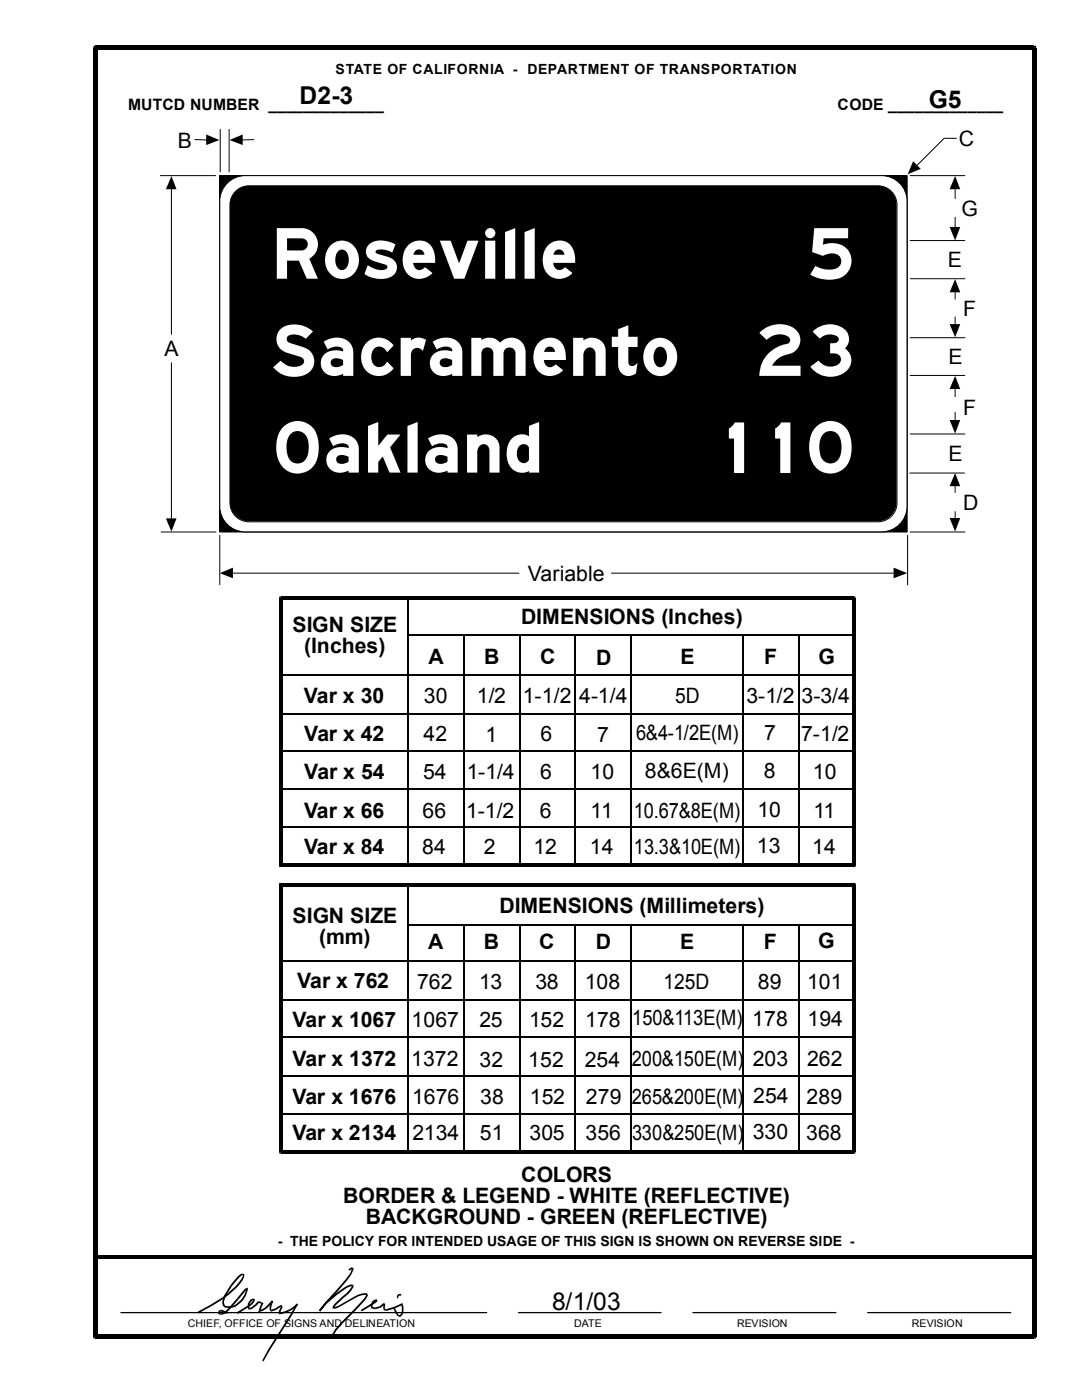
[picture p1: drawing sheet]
<svg xmlns="http://www.w3.org/2000/svg" width="216mm" height="279mm" viewBox="0 0 216 279" stroke-linecap="round" stroke-linejoin="round" font-family="sans-serif">
<g fill="none" stroke="#000" stroke-width=".2">
<path d="M32 35.1h11M34.2 37.6v29.1M38.9 27.9h2.4M43.9 35.1h137.1v71.1h-137.1zM43.9 25.8v8.5M45.7 25.8v8.5M50.6 27.9h-2.3M190.8 27.6h-2.4l-5.5 5.5M181.6 55.6h10.9M190.6 58.2v1.5M34.2 72.4v31.2M181.6 74.9h10.9"/>
<path d="M181.6 67.4h10.9M190.6 63.2v1.7M190.6 77.5v1.7M181.5 94.4h10.9M181.6 86.6h10.9M190.6 82.3v1.7M190.6 96.9v1.4M32.2 106.2h10.9M181.6 106.2h10.9M190.6 102.1v1.4"/>
</g>
<g fill="#000">
<path d="M34.2 35.1l1 2.7h-2.1z" fill-rule="evenodd"/>
<path d="M41.1 26.8l2.7 1.1-2.7 1.1z" fill-rule="evenodd"/>
<path d="M45.8 27.9l2.6-1.1v2.2z" fill-rule="evenodd"/>
<path d="M182.2 32.2l1.5 1.5-2.6 1.1z" fill-rule="evenodd"/>
<path d="M190.6 55.7l1 2.6h-2.1z" fill-rule="evenodd"/>
<path d="M190.6 75l1 2.6h-2.1z" fill-rule="evenodd"/>
<path d="M189.5 64.7h2.1l-1 2.6z" fill-rule="evenodd"/>
<path d="M189.5 83.8h2.1l-1 2.7z" fill-rule="evenodd"/>
<path d="M190.6 94.4l1 2.6h-2.1z" fill-rule="evenodd"/>
<path d="M33.1 103.5h2.1l-1 2.6z" fill-rule="evenodd"/>
<path d="M189.5 103.4h2.1l-1 2.7z" fill-rule="evenodd"/>
</g>
<path d="M43.9 35.1h137.1v71.1h-137.1z" fill="#000"/>
<path d="M45.1 36.9a5.1 5.1 0 0 1 3.8-1.8h127a5.1 5.1 0 0 1 5 5v60.9a5.1 5.1 0 0 1-5 5.1h-127a5.1 5.1 0 0 1-5-5.1v-60.9a5.1 5.1 0 0 1 1.2-3.2z" fill="#fff"/>
<path d="M45.7 36.3a5.1 5.1 0 0 1 3.2-1.2h127a5.1 5.1 0 0 1 5.1 5v61a5.1 5.1 0 0 1-5.1 5.1h-127a5.1 5.1 0 0 1-5-5.1v-61a5.1 5.1 0 0 1 1.8-3.8zM47 38.2a3.8 3.8 0 0 1 2.7-1.1h125.5a3.8 3.8 0 0 1 3.8 3.8v59.4a3.8 3.8 0 0 1-3.8 3.8h-125.5a3.8 3.8 0 0 1-3.8-3.8v-59.4a3.8 3.8 0 0 1 1.1-2.7zM181.6 35.1h10.9M190.6 37.6v2M181.6 48h10.9M190.6 43.3v2.3M43.9 106.8v9.9M46.3 114.4h57.2M122 114.4h56.5M181.1 106.8v10" fill="none" stroke="#000" stroke-width=".2"/>
<g fill="#000">
<path d="M18.6 9.1h.4v.9l.5-.4h-.9zM19 9.1h187.3v.9h-187.3zM206.3 9.1h.5v.5h-.9l.4 .4zM47 38.2a3.8 3.8 0 0 1 2.7-1.1h125.4a3.8 3.8 0 0 1 3.8 3.8v59.3a3.8 3.8 0 0 1-3.8 3.9h-125.4a3.8 3.8 0 0 1-3.8-3.9v-59.3a3.8 3.8 0 0 1 1.1-2.7zM55.7 119h.3v.7l.4-.3h-.7zM56 119h114.3v.7h-114.3zM170.3 119h.4v.4h-.7l.3 .3zM55.7 119.4h.7v53.3h-.7zM55.7 176.2h.3v.7l.4-.4h-.7zM56 172.4h114.3v.7h-114.3zM56 176.2h114.3v.7h-114.3zM55.7 172.7h.7l-.4-.3v.7h-.3z"/>
<path d="M170 119.4h.7v53.3h-.7zM170.3 176.2h.4v.3h-.7l.3 .4zM170.3 172.4l-.3 .3h.7v.4h-.4zM55.7 176.5h.7v53.4h-.7zM56 229.5h114.3v.7h-114.3zM55.7 229.9h.7l-.4-.4v.7h-.3zM170 176.5h.7v53.4h-.7zM170.3 229.5l-.3 .4h.7v.3h-.4zM19 250.5h187.3v.7h-187.3zM48.5 254.3h.3a4.4 4.4 0 0 1-1.6 2.7l-2.7 2.2-.2-.2a13 13 0 0 0 4.1-4.2zM44.3 259l.2 .2zM47.3 259.1l.3 .2z"/>
<path d="M44.2 262.1l.7-.3 2.4-2.7 .3 .2-2.5 2.7-.7 .4zM47.6 254.6l.6-.4 .5 .1v.2l-.3-.1a11.8 11.8 0 0 0-3.7 5.3l.1 .7-.4 .1v-.8a12.9 12.9 0 0 1 3.2-5.1zM48.5 254.3h.3h-.1v.2zM48.9 257.2l.5-.2 .1 .4h-.3l.2-.2-.3 .3-1.5 1.8-.3-.2zM49.2 257.3l.3 .1-.1 .1zM49.8 259.6l.7-.4 .1 .2a1.23 1.23 0 0 0-.7 1.6l-.1 .4-.3-.1-.1-1.1zM50.5 259.2l.1 .2h-.2l.2-.2zM51.4 259.8l.2-.1-.1 .3h.1zM51.6 259.7l.6 .1v.4l-.7-.2zM52.2 259.8l.1 .1-.2 .3zM52.3 259.9l.3 .2-.6 1.5-.4-.1 .3-.8 .3-.5h-.1zM54.2 259.6l.3 .1-.3-.1 .2 .2z"/>
<path d="M54.2 259.6l.3 .1-.4 1.4 .2 .4-.3 .2-.2-.6zM69.5 253.3l.7-.4 .3 .2v.3h-.3v-.3l.1 .1-.5 .4zM70.4 256.4h.1v.1h-.3l.2 .2zM70.2 253.3l.3 .1-.4 .9-.8 1.1-5.4 6.3-.2-.2 5.4-6.3 .7-1zM70.2 253.3l.3 .1zM70.2 256.5h.3v.4l-1.1 1.4-2.3 2.1-.4 .6h-.3v-.1a7.8 7.8 0 0 1 2.8-2.8l1-1.3zM73.1 258.1l-.1 .3zM73.1 258.1l.2 .1 .1 .4-.5 .8-2 2.2a18.9 18.9 0 0 0-4.4 4.9l-.3-.1 .7-1.1 5.7-6.1 .5-.7zM74.8 259.3h.2l.1 .3zM74.3 259.8l.5-.5 .3 .3a1.08 1.08 0 0 0-.8 1.3h.6v.4l-.8-.2-.1-.7zM79.2 258.5l.3 .2-.1 .5-.2-.2zM79.2 258.5l.4-.3h.4l.1 .4h-.4l-.2 .1z"/>
<path d="M79.2 258.5l.3 .2zM18.6 9.6h.9v257.1h-.9zM18.6 266.7h.9l-.5-.4v.8h-.4zM19 266.3h187.3v.8h-187.3zM39.5 261.8l4.8-2.8 .2 .2-5 2.9zM44.2 261.4l1.3 .5-.1 .3-1.3-.5zM44.2 261.4l-.1 .3zM43.7 261.5l.5-.1v.3l-.4 .2 .1 .1 .4 .1v.3l-.7-.1-.1-.4zM44.2 262.1l.2 .3zM44.4 260.5l.3-.2 .1 .1zM44.7 260.3a2 2 0 0 0 2.7-.3l.8-.7 .6-.9 .4-1.1 .2 .2a4.6 4.6 0 0 1-3.3 3.5l-1.2-.1-.4-.3zM47.2 262l2.2-1.4 .2 .3-2.2 1.3z"/>
<path d="M50.6 259.2l.3 .1-.2 .5-1.1 1.1-.2-.3 1.2-1.1-.2-.1zM49.4 260.6l.2 .3zM49.9 261l.1 .4h-.2zM49.9 261l1.1-.7 .2 .2-1.2 .9zM51.4 259.8l.2 .2-.4 .5-.2-.2zM51 260.3l.2 .2zM51.6 261.5l.4 .1-.2-.1 .1 .3-.4 .1zM51.8 261.5l1.4-.7 .1 .3-.9 .5-.5 .2zM54.2 259.6l.2 .2-1.1 1.3-.3-.2zM53 260.9l.2-.1 .1 .3zM54.2 261.4l.1 .3-.2 .1zM54.2 261.4l1.9-1 .1 .4-1.2 .7-.7 .2z"/>
<path d="M56 262l-.1 .3zM56 262a5.6 5.6 0 0 0 3.2-1.8l.2 .2a6.1 6.1 0 0 1-3.4 1.9zM56.1 260.4l.2 .2-.3 .1 .2 .1zM56 260.7l.3-.1 .1 .3-.5 1.1v.3l-.3-.1v-.4l.4-.9zM59.2 260.2l.2 .2zM59.2 260.2l.2 .1-1.2 2.3-4.4 7-1.2 2.1-.3-.2 1.2-2.2zM64.9 260l2-1.8 2-1.4 .9-.4h.6v.3h-.5a18 18 0 0 0-6 5l-.2-.2zM63.7 261.5l.2 .2zM66.5 260.9v.3h-.1v-.2h.3zM66.5 260.9l1.1-.4 3.8-2.1 1.7-.3v.3l-1.6 .3-4.4 2.4-.6 .1zM72 261.5l3-2 .3 .1h-.3v-.3h.3v.5l-.7 .5-2.4 1.4zM74.9 260.9l.9-.2 .7-.6 .2 .3-.7 .5-.5 .2-.6 .2z"/>
<path d="M74.9 260.9v.4zM76.6 259.9l.1 .2-.2 .3h.2l-.2-.3zM76.7 260.1l.2 .3-.1 .8 .2 .1v.3l-.5-.1v-1.1zM77 261.3l.1 .3h-.1zM77 261.3l1.7-.5 1.5-.7 .1 .3-1.5 .7-1.7 .5zM78.5 261.2l.2-.2 .8 1.4 .4 .2-.1 .2-.5-.2zM79.7 262.6h.2l-.1 .2v.1l.1-.1zM80.2 260.1l.1-.1v.3l-.3 .1h.3zM80 260.3h.3a2.32 2.32 0 0 1-.4 2.5l-.2-.2a1.89 1.89 0 0 0 .3-2.3zM205.9 9.6h.9v257.1h-.9zM206.3 266.3l-.4 .4h.9v.4h-.5z"/>
</g>
<g fill="#000">
<path d="M190.6 35.1l1 2.7h-2.1z" fill-rule="evenodd"/>
<path d="M189.5 45.3h2.1l-1 2.7z" fill-rule="evenodd"/>
<path d="M43.9 114.4l2.6-1.1v2.1z" fill-rule="evenodd"/>
<path d="M178.3 113.3l2.7 1.1-2.7 1z" fill-rule="evenodd"/>
</g>
<g fill="none" stroke="#000" stroke-width=".34">
<path d="M81.4 119.4v53.2M56.2 134.8h114.2M81.4 126.7h88.9M92.6 126.7v45.9M103.7 126.7v45.9M114.8 126.7v45.9M126 126.7v45.9M148.3 126.8v45.8M159.3 126.7v45.9M56 142.4h114.3M56 149.9h114.3M56 157.5h114.3"/>
<path d="M56 165.1h114.3M81.4 176.5v53.3M55.9 199.5h114.3M56 191.8h114.3M81.4 184.6h88.9M92.6 184.6v45.2M103.7 184.6v45.2M114.8 184.6v45.2M126 184.6v45.2M148.3 184.7v45.1M159.3 184.6v45.2M56 207h114.3"/>
<path d="M56 214.8h114.3M56 222.3h114.3"/>
</g>
<path d="M24.1 262h73M103.5 262h28.4M138.3 262h28.5M173.1 262h28.6" fill="none" stroke="#000" stroke-width=".25"/>
<g font-size="15.2" fill="#fff">
<text x="54" y="55.6">Roseville</text>
<text x="160.7" y="55.8">5</text>
<text x="54.1" y="75">Sacramento</text>
<text x="150.5" y="75">23</text>
<text x="54.3" y="94.3">Oakland</text>
<text x="142.1" y="94.4">110</text>
</g>
<g font-size="4.9">
<text x="59.8" y="20.7">D2 3</text>
<text x="66.1" y="20.7">-</text>
<text x="185.3" y="21.5">G5</text>
<text x="110.2" y="261.4">8/1/03</text>
</g>
<g font-size="4.2">
<text x="35.5" y="29.5">B</text>
<text x="191.3" y="29.2">C</text>
<text x="191.9" y="43.1">G</text>
<text x="189.1" y="53.3">E</text>
<text x="192.2" y="63.2">F</text>
<text x="32.9" y="71">A</text>
<text x="189.2" y="72.6">E</text>
<text x="192.2" y="82.8">F</text>
<text x="189.2" y="92">E</text>
<text x="192.2" y="101.9">D</text>
<text x="105.3" y="116">Variable</text>
<text x="104" y="124.6">DIMENSIONS (Inches)</text>
<text x="58.3" y="126.2">SIGN SIZE</text>
<text x="60.7" y="130.4">(Inches)</text>
<text x="85.5" y="132.6">A</text>
<text x="96.6" y="132.6">B</text>
<text x="107.8" y="132.6">C</text>
<text x="119" y="132.7">D</text>
<text x="135.8" y="132.6">E</text>
<text x="152.5" y="132.6">F</text>
<text x="163.3" y="132.5">G</text>
<text x="60.6" y="140.2">Var x 30</text>
<text x="84.6" y="140.2">30</text>
<text x="95.2" y="140.3">1/2</text>
<text x="104.3" y="140.3">1-1/2</text>
<text x="115.6" y="140.3">4-1/4</text>
<text x="134.7" y="140.3">5D</text>
<text x="148.9" y="140.3">3-1/2</text>
<text x="159.9" y="140.3">3-3/4</text>
<text x="60.7" y="147.9">Var x 42</text>
<text x="84.5" y="147.9">42</text>
<text x="96.9" y="148">1</text>
<text x="107.9" y="147.9">6</text>
<text x="119.1" y="148">7</text>
<text x="126.9" y="147.7">6&amp;4-1/2E(M)</text>
<text x="152.5" y="147.7">7</text>
<text x="159.9" y="147.9">7-1/2</text>
<text x="60.7" y="155.4">Var x 54</text>
<text x="84.4" y="155.4">54</text>
<text x="93.1" y="155.5">1-1/4</text>
<text x="107.8" y="155.5">6</text>
<text x="117.9" y="155.5">10</text>
<text x="128.7" y="155.4">8&amp;6E(M)</text>
<text x="152.4" y="155.4">8</text>
<text x="162.2" y="155.4">10</text>
<text x="60.7" y="163.2">Var x 66</text>
<text x="84.3" y="163.2">66</text>
<text x="93" y="163.2">1-1/2</text>
<text x="107.7" y="163.2">6</text>
<text x="117.9" y="163.2">11</text>
<text x="126.5" y="163.2">10.67&amp;8E(M)</text>
<text x="151.1" y="163.1">10</text>
<text x="162.3" y="163.2">11</text>
<text x="60.7" y="170.3">Var x 84</text>
<text x="84.2" y="170.3">84</text>
<text x="96.5" y="170.4">2</text>
<text x="106.4" y="170.3">12</text>
<text x="117.7" y="170.4">14</text>
<text x="126.5" y="170.4">13.3&amp;10E(M)</text>
<text x="151" y="170.2">13</text>
<text x="162.1" y="170.3">14</text>
<text x="58.3" y="184.1">SIGN SIZE</text>
<text x="99.7" y="182.3">DIMENSIONS (Millimeters)</text>
<text x="63.7" y="188.4">(mm)</text>
<text x="85.4" y="189.3">A</text>
<text x="96.5" y="189.3">B</text>
<text x="107.6" y="189.3">C</text>
<text x="118.9" y="189.4">D</text>
<text x="135.7" y="189.3">E</text>
<text x="152.4" y="189.3">F</text>
<text x="163.2" y="189.2">G</text>
<text x="59.3" y="197.3">Var x 762</text>
<text x="83.2" y="197.4">762</text>
<text x="95.6" y="197.4">13</text>
<text x="106.8" y="197.4">38</text>
<text x="116.7" y="197.4">108</text>
<text x="132.4" y="197.4">125D</text>
<text x="151.2" y="197.4">89</text>
<text x="161" y="197.4">101</text>
<text x="58.3" y="204.9">Var x 1067</text>
<text x="82.1" y="204.9">1067</text>
<text x="95.7" y="205">25</text>
<text x="105.6" y="204.9">152</text>
<text x="116.8" y="205">178</text>
<text x="126.2" y="204.6">150&amp;113E(M)</text>
<text x="150.1" y="204.7">178</text>
<text x="161.1" y="204.8">194</text>
<text x="58.3" y="212.8">Var x 1372</text>
<text x="82" y="212.8">1372</text>
<text x="95.7" y="212.9">32</text>
<text x="105.4" y="212.9">152</text>
<text x="116.7" y="212.9">254</text>
<text x="126.1" y="212.7">200&amp;150E(M)</text>
<text x="150.2" y="212.7">203</text>
<text x="161" y="212.8">262</text>
<text x="58.3" y="220.3">Var x 1676</text>
<text x="82.2" y="220.3">1676</text>
<text x="95.8" y="220.4">38</text>
<text x="105.7" y="220.4">152</text>
<text x="116.9" y="220.4">279</text>
<text x="126.1" y="220.3">265&amp;200E(M)</text>
<text x="150.3" y="220.1">254</text>
<text x="161" y="220.3">289</text>
<text x="58.3" y="227.5">Var x 2134</text>
<text x="82.3" y="227.5">2134</text>
<text x="95.8" y="227.6">51</text>
<text x="105.7" y="227.5">305</text>
<text x="116.8" y="227.6">356</text>
<text x="126.2" y="227.6">330&amp;250E(M)</text>
<text x="150.2" y="227.3">330</text>
<text x="160.9" y="227.5">368</text>
<text x="104" y="235.8">COLORS</text>
<text x="68.5" y="240">BORDER &amp; LEGEND - WHITE (REFLECTIVE)</text>
<text x="73" y="244.3">BACKGROUND - GREEN (REFLECTIVE)</text>
</g>
<g font-size="3.1">
<text x="25.6" y="21.9">MUTCD NUMBER _____________</text>
<text x="167.1" y="21.9">CODE _____________</text>
</g>
<g font-size="2.8">
<text x="67" y="14.7">STATE OF CALIFORNIA - DEPARTMENT OF TRANSPORTATION</text>
<text x="55.5" y="248.6">- THE POLICY FOR INTENDED USAGE OF THIS SIGN IS SHOWN ON REVERSE SIDE -</text>
</g>
<g font-size="2.1">
<text x="37.5" y="264.8">CHIEF, OFFICE OF SIGNS AND DELINEATION</text>
<text x="114.6" y="264.8">DATE</text>
<text x="147.1" y="264.8">REVISION</text>
<text x="181.9" y="264.8">REVISION</text>
</g>
</svg>
